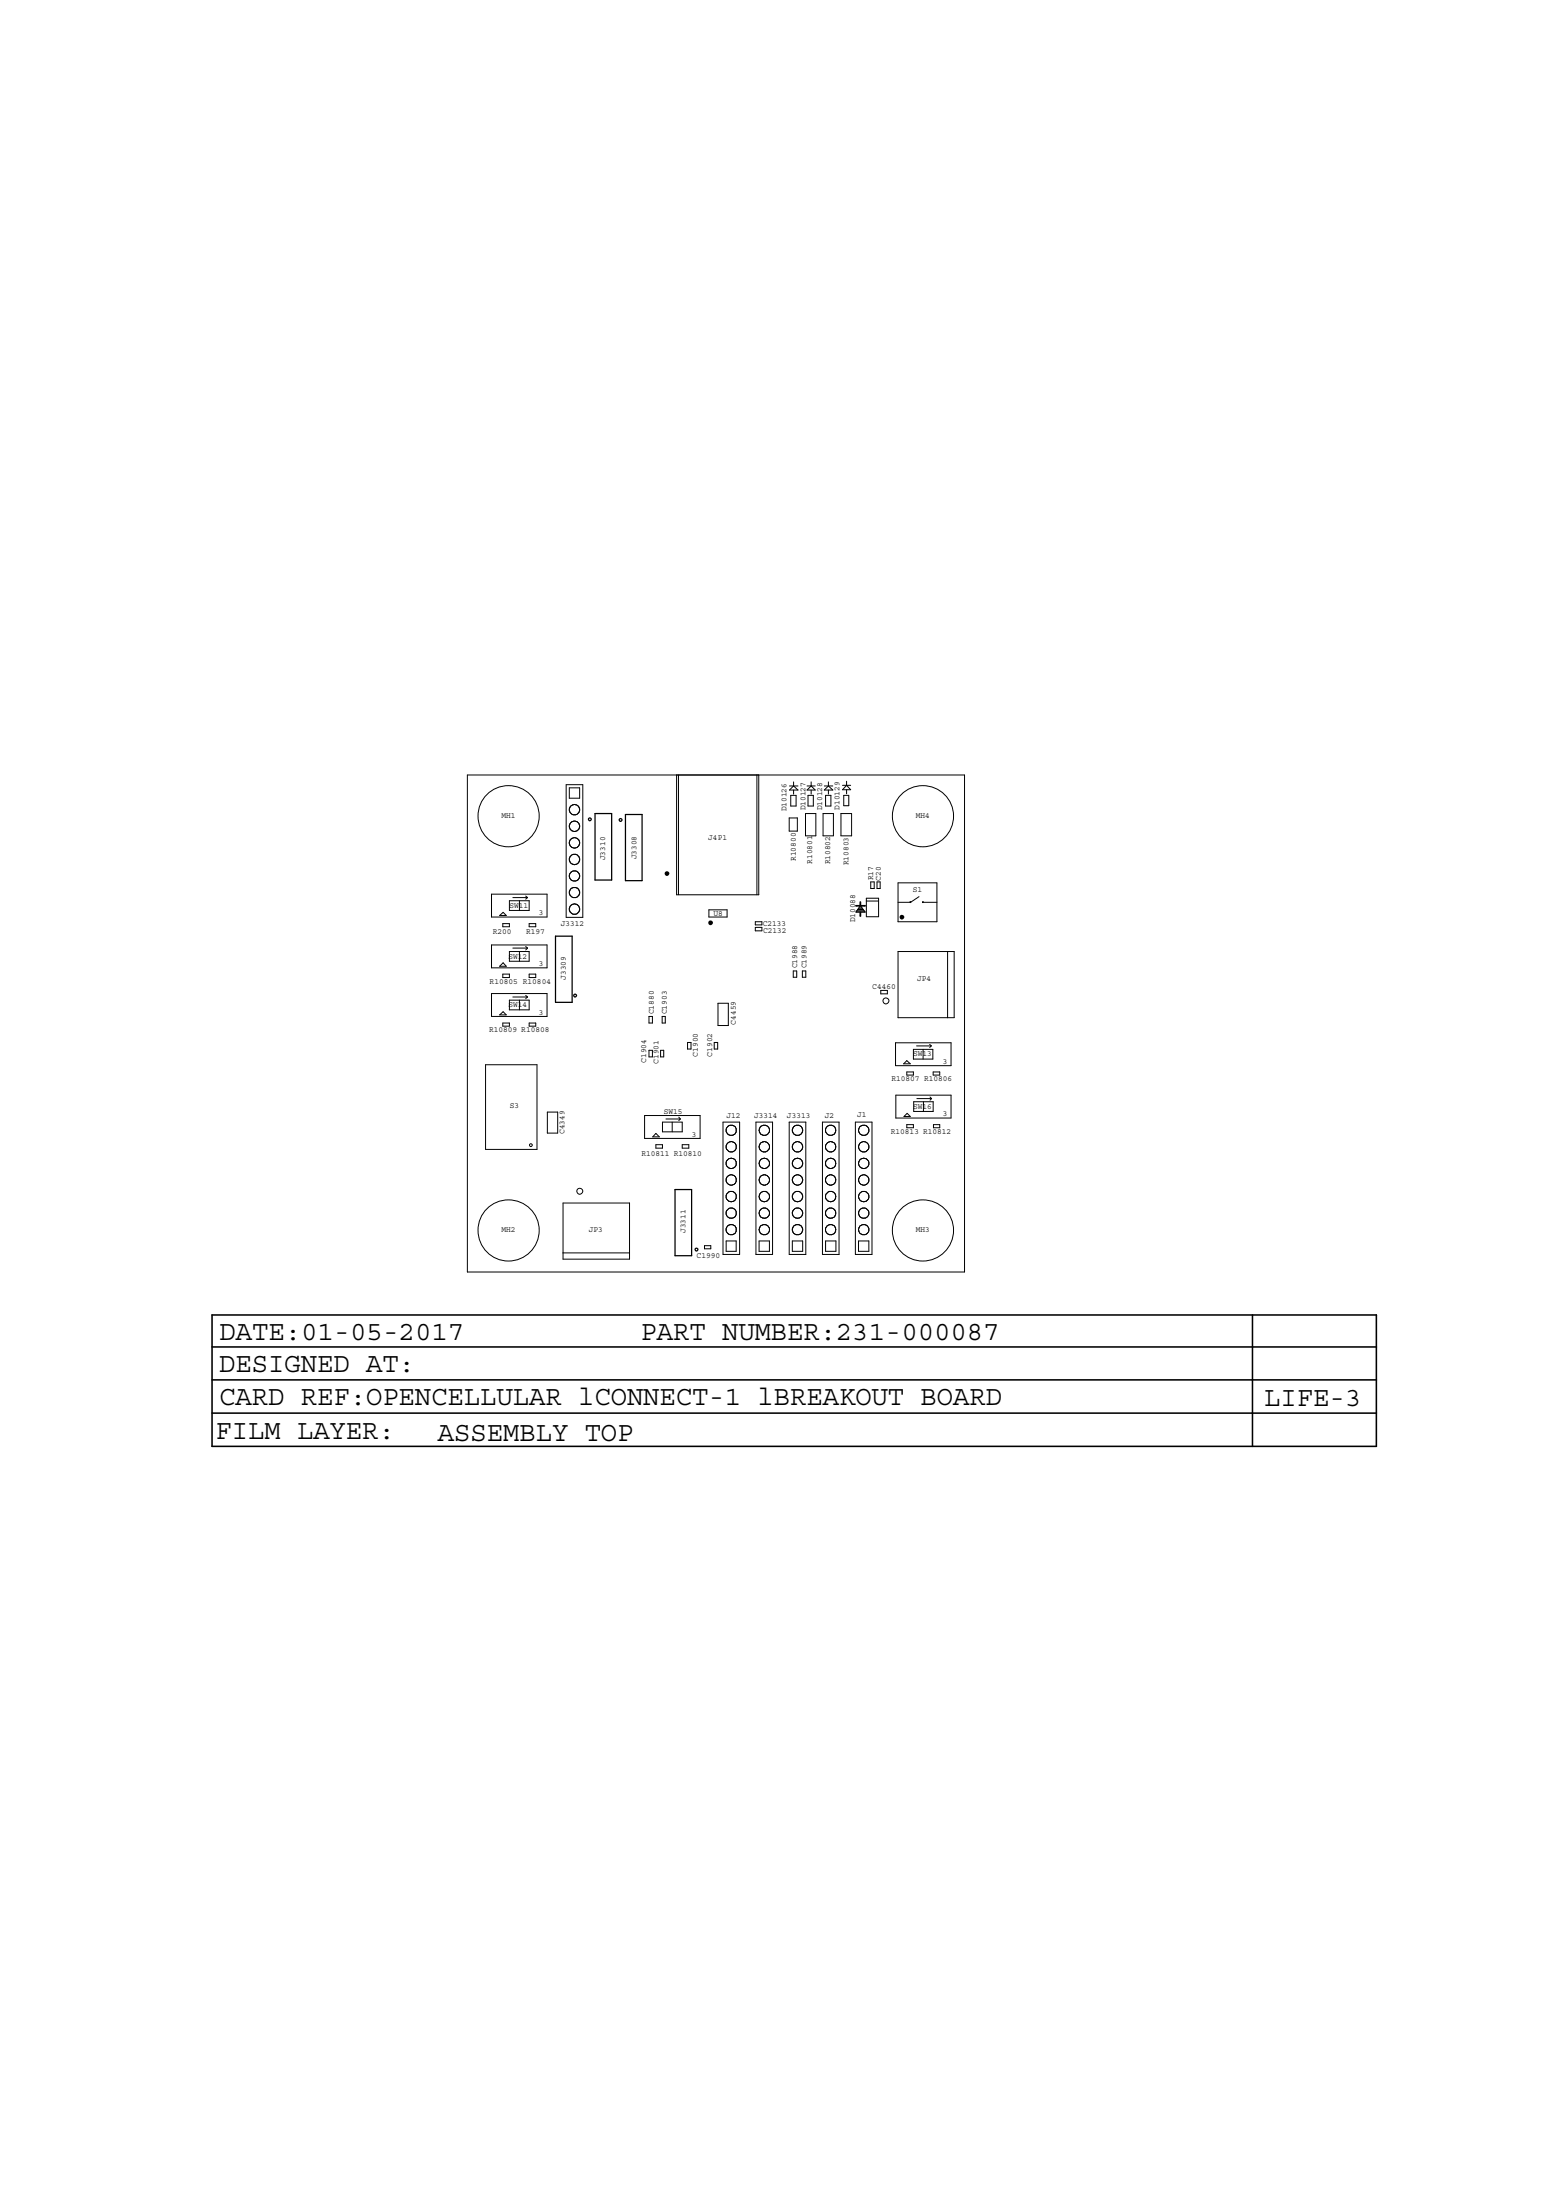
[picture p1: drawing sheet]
<svg xmlns="http://www.w3.org/2000/svg" width="210mm" height="297mm" viewBox="0 0 210 297" stroke-linecap="round" stroke-linejoin="round" font-family="sans-serif">
<path d="M28.6 177.5h157.2v17.8h-157.2zM169 177.5v17.8M28.6 186.3h157.2M28.6 190.8h157.2M28.6 181.8h157.2" fill="none" stroke="#000" stroke-width=".21"/>
<g fill="none" stroke="#000" stroke-width=".13">
<path d="M63.1 104.6h67.1v67.1h-67.1zM76.4 105.9h2.3v17.9h-2.3zM76.8 106.4h1.4v1.4h-1.4zM91.3 104.6v16.2h11.1v-16.2M91.6 104.6v16.2M102.2 104.6v16.2M106.5 110.4h1.1v1.8h-1.1zM106.6 106.7l.5-.6 .6 .6zM106.6 106.1h1.1M106.7 107.4h.7v1.4h-.7zM107.1 105.6v.5M107.1 106.7v.5"/>
<path d="M108.7 109.8h1.4v3h-1.4zM108.9 106.1h1.1M109.1 107.4h.7v1.4h-.7zM109.5 106.1l.5 .6h-1.1zM109.5 105.6v.5M109.5 106.7v.5M111.1 109.8h1.4v3h-1.4zM111.3 106.1h1.1M111.4 107.4h.7v1.4h-.7zM111.8 106.1l.6 .6h-1.1zM111.8 105.6v.5M111.8 106.7v.5"/>
<path d="M113.5 109.8h1.4v3h-1.4zM113.7 106h1.1M113.9 107.4h.7v1.4h-.7zM114.3 106l.5 .6h-1.1zM114.3 105.5v.5M114.3 106.6v.6M117.5 119.1h.5v.8h-.5zM118.4 119.1h.4v.8h-.4zM121.2 119.2h5.2v5.2h-5.2zM66.3 120.7h7.5v3.1h-7.5zM66.3 134.1h7.5v3.1h-7.5zM66.3 127.6h7.5v3.1h-7.5z"/>
<path d="M67.4 123.6l.5-.4 .4 .4zM67.4 137l.5-.4 .4 .4zM67.9 138.1h.8v.4h-.8zM67.9 124.7h.8v.4h-.8zM67.9 131.5h.8v.5h-.8zM67.9 130l.4 .4h-.9zM68.7 128.5h2.7v1.3h-2.7zM68.7 121.6h2.7v1.3h-2.7zM68.7 135h2.7v1.3h-2.7zM69.2 121.2h2M69.2 134.6h2M69.2 128h2"/>
<path d="M70.1 121.6v1.3M70.1 128.5v1.3M70.1 135v1.3M71 121l.2 .2M71 134.4l.2 .2M71 127.8l.2 .2M71.2 121.2l-.2 .2M71.2 134.6l-.2 .2M71.2 128l-.2 .2M71.4 138.1h.9v.4h-.9zM71.4 124.7h.9v.4h-.9zM71.4 131.5h.9v.5h-.9z"/>
<path d="M87.6 137.2h.5v.9h-.5zM89.4 137.2h.4v.9h-.4zM95.7 122.8h2.4v1h-2.4zM96.9 135.4h1.4v3h-1.4zM101.9 124.4h.9v.5h-.9zM101.9 125.2h.9v.5h-.9zM107.1 131.1h.4v.8h-.4zM108.3 131.1h.5v.8h-.5zM115.5 122.2h.6v-.4h.1v.4h.6v.1h-.6l.6 .8h-1.3l.6-.8h-.6zM115.5 122.3h1.3M115.6 123h1M115.7 122.8h.8"/>
<path d="M115.9 122.6h.5M116 122.4h.2M116.1 123.6h.1M116.1 123.5h.1M116.1 123.3h.1M116.1 122.1h.1M116.1 121.9h.1M116.1 123.1v.6h.1v-.6M116.9 121.3h1.7v2.5h-1.7zM116.9 121.6h1.7M118.9 133.7h.9v.5h-.9zM121.2 128.5h7.6v8.9h-7.6z"/>
<path d="M122.8 121.7l.1 .1zM124 121l-1.1 .8h-1.7M124.5 121.7l.1 .1zM124.6 121.8h1.8M127.9 128.5v8.9M65.5 143.7h7v11.5h-7zM71.5 154.5h.3v.2l-.2 .1-.1-.1zM73.9 150.1h1.4v2.9h-1.4zM87 150.6h7.5v3.1h-7.5zM87.6 141.8h.5v.9h-.5zM88.5 154.5h.9v.5h-.9zM88.5 153l.5 .5h-.9z"/>
<path d="M89.2 141.8h.4v.9h-.4zM89.4 151.5h2.7v1.3h-2.7zM89.9 151.1h1.9M90.7 151.5v1.3M91.6 150.8l.2 .3M91.8 151.1l-.2 .2M92.1 154.5h.9v.5h-.9zM92.8 140.7h.5v.9h-.5zM96.4 140.7h.5v.9h-.5zM97.6 151.5h2.2v17.9h-2.2zM102 151.5h2.3v17.9h-2.3zM106.5 151.5h2.3v17.9h-2.3z"/>
<path d="M111 151.5h2.2v17.9h-2.2zM115.4 151.5h2.3v17.9h-2.3zM120.9 140.8h7.5v3.1h-7.5zM120.9 147.8h7.5v3.1h-7.5zM122 150.7l.4-.4 .5 .4zM122.4 144.7h.9v.4h-.9zM122.4 151.8h.9v.4h-.9zM122.4 143.2l.5 .4h-.9zM123.3 141.7h2.6v1.3h-2.6zM123.3 148.7h2.6v1.3h-2.6zM123.7 141.2h2M123.7 148.3h2"/>
<path d="M124.6 141.7v1.3M124.6 148.7v1.3M125.5 141l.2 .2M125.5 148.1l.2 .2M125.7 141.2l-.2 .2M125.7 148.3l-.2 .2M125.9 144.7h.9v.4h-.9zM126 151.8h.8v.4h-.8zM76 162.4h9v7.6h-9zM76 169.1h9M95.1 168.2h.8v.4h-.8zM98 167.5h1.4v1.4h-1.4z"/>
<path d="M102.4 167.5h1.4v1.4h-1.4zM106.9 167.5h1.4v1.4h-1.4zM107.2 165.5h.1M108 165.5h.1M108.2 166.3h.1M111.4 167.5h1.4v1.4h-1.4zM115.9 167.5h1.4v1.4h-1.4zM117 165.5h.1"/>
<circle cx="68.6" cy="110.2" r="4.1"/>
<circle cx="77.5" cy="118.3" r=".69"/>
<circle cx="77.5" cy="116" r=".69"/>
<circle cx="77.5" cy="109.3" r=".7"/>
<circle cx="77.5" cy="113.8" r=".7"/>
<circle cx="77.6" cy="111.6" r=".69"/>
<circle cx="124.6" cy="110.2" r="4.1"/>
<circle cx="77.5" cy="122.7" r=".69"/>
<circle cx="77.5" cy="120.5" r=".71"/>
<circle cx="119.6" cy="135.1" r=".4"/>
<circle cx="98.7" cy="159.3" r=".7"/>
<circle cx="98.7" cy="157.1" r=".7"/>
<circle cx="98.7" cy="152.6" r=".69"/>
<circle cx="98.7" cy="154.8" r=".69"/>
<circle cx="103.1" cy="152.6" r=".7"/>
<circle cx="103.2" cy="154.8" r=".7"/>
<circle cx="103.2" cy="159.3" r=".7"/>
<circle cx="103.2" cy="157.1" r=".71"/>
<circle cx="107.6" cy="157" r=".69"/>
<circle cx="107.6" cy="159.3" r=".69"/>
<circle cx="107.6" cy="154.8" r=".7"/>
<circle cx="107.6" cy="152.6" r=".69"/>
<circle cx="112.1" cy="154.8" r=".7"/>
<circle cx="112.1" cy="152.6" r=".69"/>
<circle cx="112.1" cy="159.3" r=".7"/>
<circle cx="112.1" cy="157.1" r=".7"/>
<circle cx="116.6" cy="152.6" r=".7"/>
<circle cx="116.6" cy="154.8" r=".7"/>
<circle cx="116.6" cy="157.1" r=".7"/>
<circle cx="116.6" cy="159.3" r=".7"/>
<circle cx="68.6" cy="166.1" r="4.1"/>
<circle cx="78.3" cy="160.8" r=".4"/>
<circle cx="98.7" cy="163.8" r=".7"/>
<circle cx="98.7" cy="166" r=".68"/>
<circle cx="98.7" cy="161.5" r=".7"/>
<circle cx="103.1" cy="161.5" r=".7"/>
<circle cx="103.1" cy="166" r=".69"/>
<circle cx="103.2" cy="163.8" r=".7"/>
<circle cx="107.6" cy="166" r=".69"/>
<circle cx="107.6" cy="161.5" r=".71"/>
<circle cx="107.6" cy="163.8" r=".7"/>
<circle cx="112.1" cy="163.8" r=".69"/>
<circle cx="112.1" cy="161.5" r=".71"/>
<circle cx="112.1" cy="166" r=".7"/>
<circle cx="116.6" cy="166" r=".7"/>
<circle cx="116.6" cy="161.5" r=".7"/>
<circle cx="116.6" cy="163.8" r=".69"/>
<circle cx="124.6" cy="166.1" r="4.1"/>
</g>
<path d="M89.9 117.8h.2v.2h-.2zM95.8 124.5h.2v.2h-.2zM121.6 123.7h.2v.2h-.2z" fill="none" stroke="#000" stroke-width=".34"/>
<path d="M79.5 110.5h.2v.2l-.1 .1-.1-.1zM80.3 109.8h2.2v9h-2.2zM83.6 110.6h.3v.2l-.2 .1-.1-.1zM84.4 110h2.3v8.9h-2.3zM75 126.4h2.2v8.9h-2.2zM77.5 134.3h.3v.2l-.2 .1-.1-.1zM91.1 160.6h2.2v8.9h-2.2zM93.9 168.6h.2v.2l-.1 .1-.1-.1z" fill="none" stroke="#000" stroke-width=".17"/>
<g font-size="3.7">
<text x="29.6" y="185.2">DESIGNED AT:</text>
<text x="29.6" y="181">DATE:01-05-2017</text>
<text x="86.4" y="181">PART NUMBER:231-000087</text>
<text x="29.6" y="189.7">CARD REF:OPENCELLULAR lCONNECT-1 lBREAKOUT BOARD</text>
<text x="170.6" y="189.8">LIFE-3</text>
<text x="29.1" y="194.3">FILM LAYER:</text>
<text x="59.1" y="194.6">ASSEMBLY TOP</text>
</g>
<g font-size="1.1">
<text x="67.7" y="110.4">MH1</text>
<text x="95.6" y="113.3">J4P1</text>
<text x="106.1" y="109.5" transform="rotate(-90 106.1 109.5)">D10126</text>
<text x="108.7" y="109.4" transform="rotate(-90 108.7 109.4)">D10127</text>
<text x="111" y="109.4" transform="rotate(-90 111 109.4)">D10128</text>
<text x="113.3" y="109.3" transform="rotate(-90 113.3 109.3)">D10129</text>
<text x="123.6" y="110.4">MH4</text>
<text x="81.7" y="116.1" transform="rotate(-90 81.7 116.1)">J3310</text>
<text x="85.9" y="116" transform="rotate(-90 85.9 116)">J3308</text>
<text x="107.4" y="116.2" transform="rotate(-90 107.4 116.2)">R10800</text>
<text x="109.6" y="116.6" transform="rotate(-90 109.6 116.6)">R10801</text>
<text x="112.1" y="116.7" transform="rotate(-90 112.1 116.7)">R10802</text>
<text x="114.5" y="116.8" transform="rotate(-90 114.5 116.8)">R10803</text>
<text x="117.9" y="118.8" transform="rotate(-90 117.9 118.8)">R17</text>
<text x="118.9" y="118.9" transform="rotate(-90 118.9 118.9)">C20</text>
<text x="68.7" y="122.6">SW11</text>
<text x="72.7" y="123.6">3</text>
<text x="75.7" y="125">J3312</text>
<text x="96.3" y="123.6">U8</text>
<text x="103" y="125">C2133</text>
<text x="103" y="126">C2132</text>
<text x="115.4" y="124.5" transform="rotate(-90 115.4 124.5)">D10088</text>
<text x="123.2" y="120.5">S1</text>
<text x="66.5" y="126.1">R200</text>
<text x="68.6" y="129.4">SW12</text>
<text x="71" y="126.1">R197</text>
<text x="72.7" y="130.4">3</text>
<text x="107.6" y="130.7" transform="rotate(-90 107.6 130.7)">C1988</text>
<text x="108.8" y="130.7" transform="rotate(-90 108.8 130.7)">C1989</text>
<text x="66.1" y="132.9">R10805 R10804</text>
<text x="68.6" y="136">SW14</text>
<text x="72.7" y="137">3</text>
<text x="76.4" y="132.3" transform="rotate(-90 76.4 132.3)">J3309</text>
<text x="88.3" y="136.9" transform="rotate(-90 88.3 136.9)">C1880</text>
<text x="90" y="136.9" transform="rotate(-90 90 136.9)">C1903</text>
<text x="117.7" y="133.6">C4460</text>
<text x="123.8" y="132.5">JP4</text>
<text x="66" y="139.4">R10809 R10808</text>
<text x="87.2" y="143.5" transform="rotate(-90 87.2 143.5)">C1904</text>
<text x="88.9" y="143.6" transform="rotate(-90 88.9 143.6)">C1901</text>
<text x="94.2" y="142.6" transform="rotate(-90 94.2 142.6)">C1900</text>
<text x="96.1" y="142.6" transform="rotate(-90 96.1 142.6)">C1902</text>
<text x="99.3" y="138.3" transform="rotate(-90 99.3 138.3)">C4459</text>
<text x="123.2" y="142.5">SW13</text>
<text x="127.3" y="143.6">3</text>
<text x="68.8" y="149.6">S3</text>
<text x="120.3" y="146">R10807 R10806</text>
<text x="123.2" y="149.7">SW16</text>
<text x="76.2" y="153.1" transform="rotate(-90 76.2 153.1)">C4349</text>
<text x="89.6" y="150.3">SW15</text>
<text x="93.4" y="153.5">3</text>
<text x="98" y="150.9">J12</text>
<text x="101.8" y="150.9">J3314</text>
<text x="106.2" y="150.9">J3313</text>
<text x="111.3" y="150.9">J2</text>
<text x="115.7" y="150.8">J1</text>
<text x="120.2" y="153.1">R10813 R10812</text>
<text x="127.3" y="150.7">3</text>
<text x="86.6" y="156.1">R10811 R10810</text>
<text x="67.7" y="166.3">MH2</text>
<text x="79.5" y="166.3">JP3</text>
<text x="92.5" y="166.5" transform="rotate(-90 92.5 166.5)">J3311</text>
<text x="123.6" y="166.3">MH3</text>
<text x="94" y="169.8">C1990</text>
</g>
</svg>
